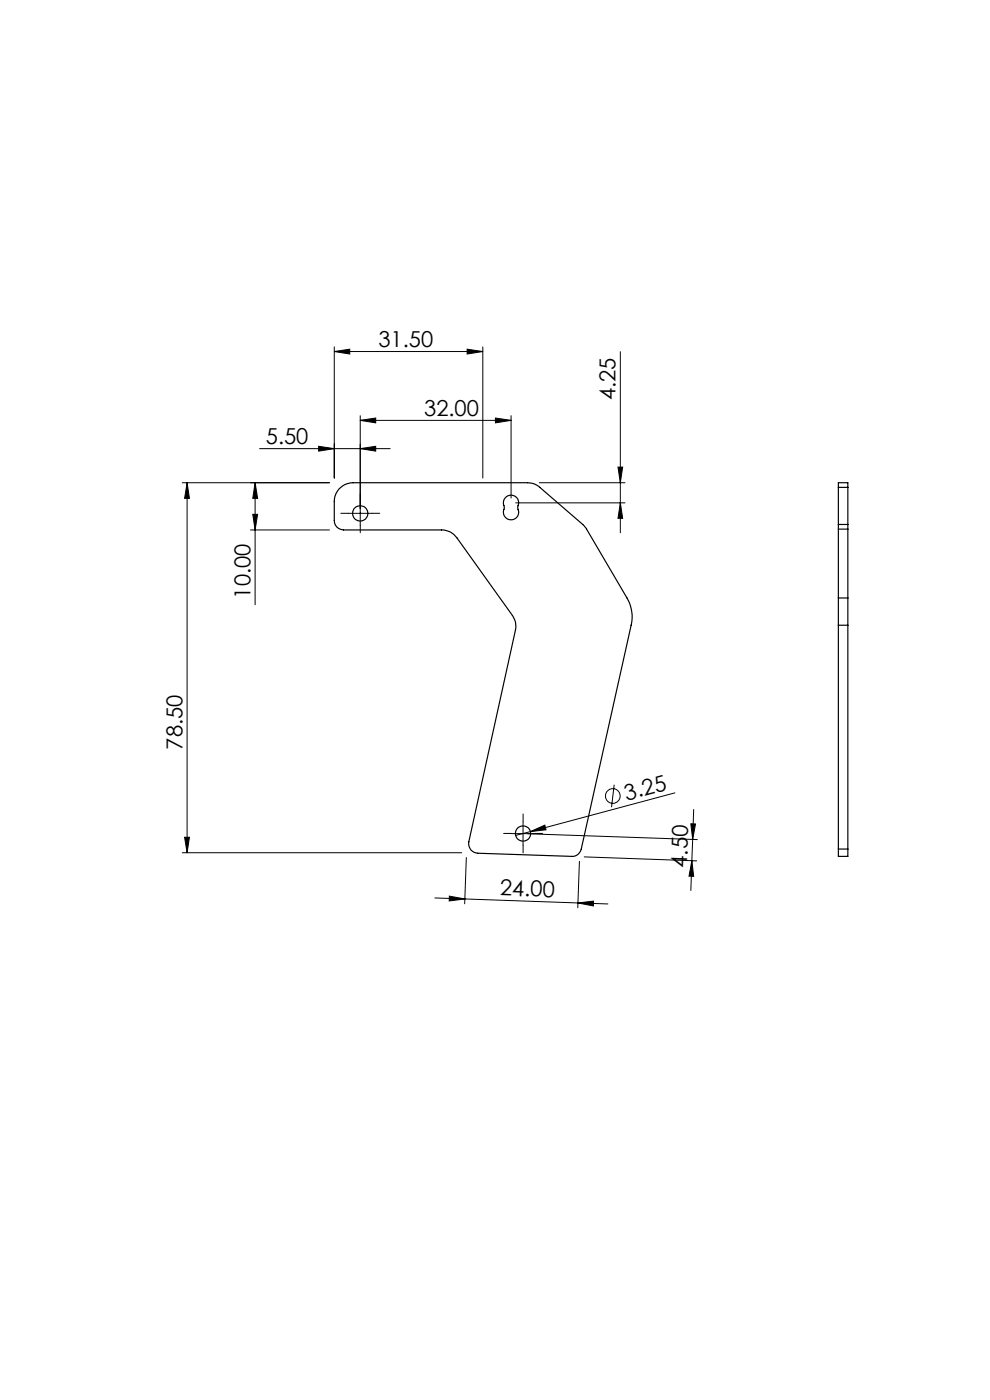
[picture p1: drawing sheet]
<svg xmlns="http://www.w3.org/2000/svg" width="210mm" height="297mm" viewBox="0 0 210 297" stroke-linecap="round" stroke-linejoin="round" font-family="sans-serif">
<g fill="none" stroke="#000" stroke-width=".21">
<path d="M70.9 74.6l3.3-.5v1zM70.9 73.6v27.8M70.9 74.6h31.5M99.1 74.1l3.3 .5-3.3 .5zM102.4 73.6v27.8M131.6 74.6v38.4M55.1 95.2h27.7M67.6 94.7l3.3 .5-3.3 .5zM76.4 95.2l3.3-.5v1zM76.4 89.2l3.3-.5v1zM76.4 88.2v23.2M76.4 89.2h32"/>
<path d="M105.1 88.7l3.3 .5-3.3 .5zM108.4 88.2v17.5M131.1 99.1h1l-.5 3.3zM38.7 102.4h31.2M39.7 102.4l.5 3.3h-1zM39.7 102.4v78.5M53.1 112.4h16.8M53.6 109.1h1l-.5 3.3zM54.1 102.4l.5 3.3h-1zM54.1 102.4v25.9M73.9 108.9h5M109.4 106.7h23.2"/>
<path d="M114.4 102.4h18.2M131.6 106.7l.5 3.3h-1zM39.2 177.6h1l-.5 3.3zM108.4 176.8h5.1M110.9 174.3v5M111.9 176.9l36 1.2M112.5 176.4l3.1-1.4 .2 1zM112.5 176.4l-3.1 .8M130.3 166.5l-.6 4.7M143.2 168.2l-30.7 8.2M146.5 174.8h1l-.6 3.3zM146.9 178.1l-.1 4.5"/>
<path d="M147.1 171.7l-.2 6.4M38.7 180.9h59.2M92.3 190.5l6.3 .2M95.3 190.1l3.3 .6-3.3 .4zM98.6 190.7l24 .9M98.9 181.9l-.3 9.8M122.6 191.6l6.3 .2M122.6 191.6l3.3-.4v1zM122.9 182.7l-.3 9.9M123.9 181.8l23.9 .8M146.8 182.6l-.3 6.3M146.8 182.6l.3 3.3h-.9z"/>
<circle cx="130" cy="168.9" r="1.54"/>
</g>
<path d="M73.9 108.9h-1.6M76.4 106.4v-1.6M76.4 111.4v1.6M78.9 108.9h1.6M108.5 176.8h-1.7M111 174.3v-1.6M111 179.3v1.6M113.5 176.8h1.6" fill="none" stroke="#000" stroke-width=".21" stroke-dasharray="15.2 1.3 1.3 1.3"/>
<g fill="#000">
<path d="M112.5 176.4l3.1-1.4 .2 1z"/>
<path d="M99.1 74.1l3.3 .5-3.3 .5zM70.9 74.6l3.3-.5v1zM76.4 95.2l3.3-.5v1zM67.6 94.7l3.3 .5-3.3 .5z"/>
<path d="M76.4 89.2l3.3-.5v1zM105.1 88.7l3.3 .5-3.3 .5z"/>
<path d="M54.1 102.4l.5 3.3h-1zM53.6 109.1h1l-.5 3.3z"/>
<path d="M131.6 106.7l.5 3.3h-1zM131.1 99.1h1l-.5 3.3z"/>
<path d="M146.5 174.8h1l-.6 3.3zM146.8 182.6l.3 3.3h-.9z"/>
<path d="M39.2 177.6h1l-.5 3.3zM39.7 102.4l.5 3.3h-1z"/>
<path d="M95.3 190.1l3.3 .6-3.3 .4zM122.6 191.6l3.3-.4v1z"/>
</g>
<g fill="none" stroke="#000" stroke-width=".25">
<path d="M71.9 103.8l.4-.4a3.8 3.8 0 0 1 2.6-1h37a3.8 3.8 0 0 1 2.6 1l9.1 7.9 .6 .7 8.8 14.9a8 8 0 0 1 .9 5.7l-10.6 47.5a1.95 1.95 0 0 1-2 1.6l-19.9-.7a2.01 2.01 0 0 1-2-2.4l9.9-44.9a3.8 3.8 0 0 0-.6-3.1l-11.8-16.5a3.9 3.9 0 0 0-3.2-1.7h-20.8a1.99 1.99 0 0 1-2-2v-4a3.9 3.9 0 0 1 1-2.6zM107.2 105.6a1.65 1.65 0 0 1 2.2-.2 1.65 1.65 0 0 1 .4 2.2v.2a1.66 1.66 0 0 1-1.4 2.5 1.66 1.66 0 0 1-1.4-2.5v-.2a1.84 1.84 0 0 1 .2-2zM177.8 111.3v1M177.8 103.4v-1h2v1M177.8 103.4v7.9M177.8 112.3v14.6M177.8 112.3h2M177.8 111.3h2M177.8 103.4h2M179.8 111.3v1M179.8 103.4v7.9M179.8 112.3v14.6"/>
<path d="M177.8 126.9v5.7M177.8 126.9h2M177.8 132.6h2M177.8 132.6v47.5M179.8 126.9v5.7M179.8 132.6v47.5M177.8 180.1v1.6h2v-1.6M177.8 180.1h2"/>
<circle cx="76.4" cy="108.9" r="1.63"/>
<circle cx="111" cy="176.8" r="1.62"/>
</g>
<g font-size="4.7">
<text x="80.3" y="73.6">31.50</text>
<text x="90" y="88.2">32.00</text>
<text x="130.6" y="84.9" transform="rotate(-90 130.6 84.9)">4.25</text>
<text x="56.4" y="94.2">5.50</text>
<text x="53.1" y="127" transform="rotate(-90 53.1 127)">10.00</text>
<text x="38.7" y="159" transform="rotate(-90 38.7 159)">78.50</text>
<text x="132.9" y="169.8" transform="rotate(-15 132.9 169.8)">3.25</text>
<text x="145.7" y="184.1" transform="rotate(-88 145.7 184.1)">4.50</text>
<text x="106" y="189.9" transform="rotate(2 106 189.9)">24.00</text>
</g>
</svg>
